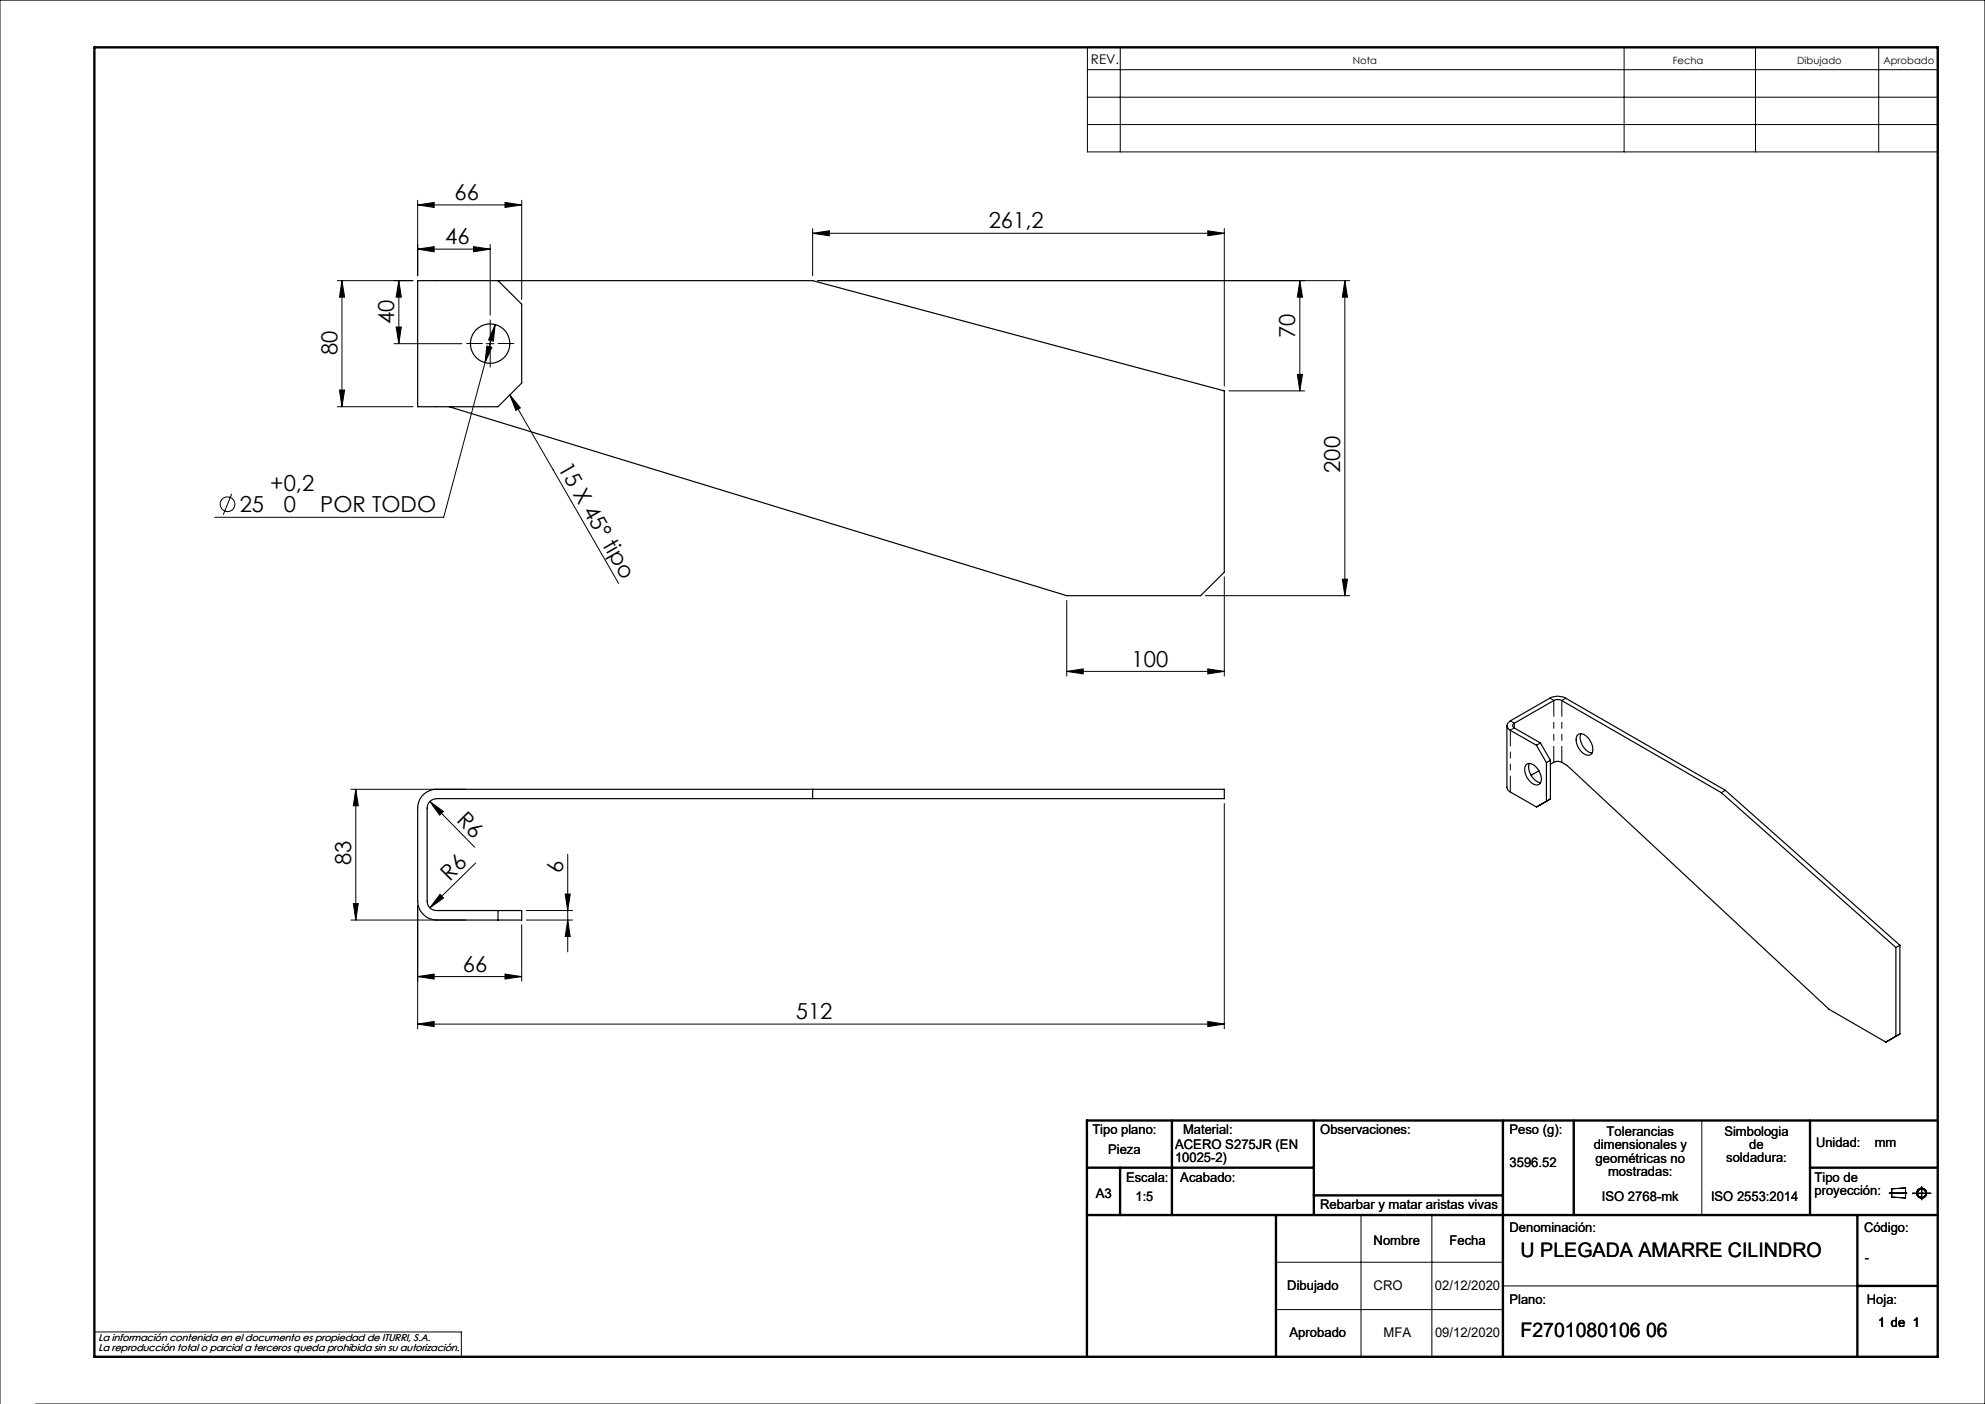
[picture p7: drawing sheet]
<svg xmlns="http://www.w3.org/2000/svg" width="420mm" height="297mm" viewBox="0 0 420 297" stroke-linecap="round" stroke-linejoin="round" font-family="sans-serif">
<g fill="none" stroke="#000" stroke-width=".21">
<path d="M230.1 10h179.9v22.1h-179.9zM230.1 14.7h179.9M237 10v22.1M343.6 10v22.1M371.4 10v22.1M397.5 10v22.1M230.1 20.6h179.9M230.1 26.3h179.9M71.4 59.4h16M72.4 59.4v26.6M72.4 59.4l.5 3.5h-1.1zM84.4 59.4l.5 3.5h-1.1z"/>
<path d="M84.4 59.4v13.3M88.4 43.4l3.5-.6v1.1zM88.4 52.7l3.5-.5v1.1zM88.4 42.4v15.9M88.4 43.4h22M88.4 52.7h15.3M100.2 52.2l3.5 .5-3.5 .6zM103.7 51.7v15M106.9 42.8l3.5 .6-3.5 .5zM110.4 42.4v21M171.9 49.4l3.6-.6v1.1zM171.9 48.4v9.9"/>
<path d="M171.9 49.4h87.1M255.6 48.8l3.4 .6-3.4 .5zM259 48.4v33.3M275 59.4l.6 3.5h-1.1zM275 59.4v23.3M284.6 59.4l.5 3.5h-1.1zM284.6 59.4v66.6M285.6 59.4h-112.6M83.4 72.7h14.3M83.8 69.2h1.1l-.5 3.5zM102.9 72.7h1.6M103 73.2l1.1 .3-1.5 3.2z"/>
<path d="M103.7 71.9v1.6M104.8 68.6l-10.9 40.8h-48.5M104.8 68.6l-.4 3.6-1-.3zM274.5 79.2h1.1l-.6 3.5zM71.4 86h16M71.8 82.5h1.1l-.5 3.5zM107.9 83.5l2.2 2.8-1 .5zM107.9 83.5l23 39.9M260 82.7h16M49 104.5l-1.8 4.4M225.7 127v16M255 126h30.6"/>
<path d="M259 122v21M284 122.5h1.1l-.5 3.5zM225.7 142l3.5-.5v1.1zM225.7 142h33.3M255.6 141.5l3.4 .5-3.4 .6zM74.3 167h24.2M75.3 167v27.6M75.3 167l.5 3.5h-1zM90.9 169.5l2.9 2.2-.8 .7zM90.9 169.5l9.5 9.7M259 170v47.6M74.3 194.6h24.2"/>
<path d="M74.8 191.1h1l-.5 3.5zM88.4 191.6v26M93.1 189.2l.7 .8-2.9 2zM100.6 182.6l-9.7 9.4M110.4 195.6v12M111.4 192.6h9.7M111.4 194.6h9.7M119.6 189.1h1l-.5 3.5zM120.1 194.6l.5 3.5h-1zM120.1 180.7v20.7M88.4 206.6l3.5-.5v1zM88.4 216.6l3.5-.5v1.1z"/>
<path d="M88.4 206.6h22M88.4 216.6h170.6M106.9 206.1l3.5 .5-3.5 .5zM255.6 216.1l3.4 .5-3.4 .6zM360.1 237v20M288 257v30M303 257v30M399.7 252.4h3.8M400.3 251.5l2.9-.2v2.1l-2.9-.2zM404.6 252.4h4M406.6 251v2.8M270 267h48"/>
<path d="M270 277h48M318 272h75M0 297v-297h420v297h-412.5M20 281.8h77.6v5.2"/>
<circle cx="48.2" cy="106.7" r="1.55"/>
<circle cx="406.6" cy="252.4" r=".86"/>
<circle cx="406.6" cy="252.4" r="1.07"/>
</g>
<g fill="none" stroke="#000" stroke-width=".5">
<path d="M20 10h390v277h-390zM248 237v20M278 237v20M318 237v50M333 237v20M383 237v20M410 237h-180v50M230 257h180M230 247h48M237 247v10M270 257v30M278 252.9h40"/>
<path d="M383 247h27M393 257v30M393 272h17"/>
</g>
<path d="M102.1 72.7h-3.4M103.7 71v-3.3M103.7 74.3v3.4M105.4 72.7h3.3" fill="none" stroke="#000" stroke-width=".21" stroke-dasharray="15.2 1.3 1.3 1.3"/>
<g fill="#000">
<path d="M107.9 83.5l2.2 2.8-1 .5zM90.9 169.5l2.9 2.2-.8 .7zM93.1 189.2l.7 .8-2.9 2z"/>
<path d="M106.9 42.8l3.5 .6-3.5 .5zM88.4 43.4l3.5-.6v1.1zM100.2 52.2l3.5 .5-3.5 .6zM88.4 52.7l3.5-.5v1.1z"/>
<path d="M255.6 48.8l3.4 .6-3.4 .5zM171.9 49.4l3.6-.6v1.1z"/>
<path d="M83.8 69.2h1.1l-.5 3.5zM84.4 59.4l.5 3.5h-1.1z"/>
<path d="M104.8 68.6l-1.4 3.3 1 .3zM103 73.2l-.4 3.5 1.5-3.2z"/>
<path d="M71.8 82.5h1.1l-.5 3.5zM72.4 59.4l.5 3.5h-1.1z"/>
<path d="M274.5 79.2h1.1l-.6 3.5zM275 59.4l.6 3.5h-1.1z"/>
<path d="M284 122.5h1.1l-.5 3.5zM284.6 59.4l.5 3.5h-1.1z"/>
<path d="M225.7 142l3.5-.5v1.1zM255.6 141.5l3.4 .5-3.4 .6z"/>
<path d="M75.3 167l.5 3.5h-1zM74.8 191.1h1l-.5 3.5z"/>
<path d="M119.6 189.1h1l-.5 3.5zM120.1 194.6l.5 3.5h-1z"/>
<path d="M88.4 206.6l3.5-.5v1zM106.9 206.1l3.5 .5-3.5 .5zM88.4 216.6l3.5-.5v1.1zM255.6 216.1l3.4 .5-3.4 .6z"/>
</g>
<g fill="none" stroke="#000" stroke-width=".25">
<path d="M105.4 59.4l5 4.9v16.7l-5 5h-17v-26.6h83.5l87.1 23.3v38.3l-5 5h-28.3l-130.7-40M318.8 153.5l.1 13.4 .6 .6 5.6 3.2M325.1 157.7l-5.6-3.2a1.06 1.06 0 0 1-.6-1 1.06 1.06 0 0 1 .6-1l8.4-4.8a3.6 3.6 0 0 1 3.4 0l33.8 19.5M325.1 157.7l2.1 3.6M325.9 157.2l-5.5-3.2a.52 .52 0 0 1-.4-.5 .52 .52 0 0 1 .4-.5l8.4-4.8a1.8 1.8 0 0 1 1.6 0l33.8 19.5M325.9 157.2l-.8 .5M325.9 157.2l2.1 3.6M333.9 155.4a1.66 1.66 0 0 1 2.2 .7 2.92 2.92 0 0 1 .6 3.4 1.53 1.53 0 0 1-2.1-.5 2.94 2.94 0 0 1-.7-3.6zM334.5 155.2a3.3 3.3 0 0 0 2.4 4.1M89.8 167.9a4.2 4.2 0 0 1 2.6-.9h166.6v1.9h-166.6a1.99 1.99 0 0 0-2 2.1v19.6a1.93 1.93 0 0 0 2 2h18v2h-18a4.1 4.1 0 0 1-4-4v-19.6a4 4 0 0 1 1.4-3.1zM171.9 167v1.9M322.9 161.8a1.49 1.49 0 0 1 2.1 .5 3.1 3.1 0 0 1 .9 3.4 1.32 1.32 0 0 1-2.1-.3 3.2 3.2 0 0 1-.9-3.6z"/>
<path d="M323.6 161.5a3.4 3.4 0 0 0 2.4 4.1M325.6 163.1l-1.6 .9M327.2 161.3v8.2l-2.1 1.2M328 161.7l.8-.4a1.8 1.8 0 0 1 1.6 0l1.2 .6 55.4 51.6 12 6.9 2.1-1.2v-18.8M328 160.8l-.8 .5M328 160.8v8.2l-2.9 1.7M364.2 167.7l36.9 32.7M365.1 167.2l-.9 .5M365.1 167.2l36.9 32.8M105.4 192.6v2M402 200l-.9 .4M402 200v18.7l-2.1 1.3"/>
<circle cx="103.7" cy="72.7" r="4.2"/>
</g>
<path d="M328.8 148.2v13M330.5 148.2v13M319.6 167.5v-13" fill="none" stroke="#000" stroke-width=".21" stroke-dasharray="6.3 1.3 1.3 1.3 1.3 1.3" stroke-dashoffset="3"/>
<path d="M319.6 152.5l.8 .5M320.4 154l-.8 .5M320.4 154v-1M328.8 148.2l-.9-.5M330.5 148.2l.8-.5" fill="none" stroke="#000" stroke-width=".21" stroke-dasharray="6.3 1.3 1.3 1.3 1.3 1.3"/>
<g font-size="4.7">
<text x="96.2" y="42.3">66</text>
<text x="94.2" y="51.7">46</text>
<text x="209.2" y="48.3">261,2</text>
<text x="83.4" y="68.6" transform="rotate(-90 83.4 68.6)">40</text>
<text x="274" y="71.5" transform="rotate(-90 274 71.5)">70</text>
<text x="71.4" y="75.1" transform="rotate(-90 71.4 75.1)">80</text>
<text x="117.9" y="98.9" transform="rotate(60 117.9 98.9)">15 X 45° tipo</text>
<text x="283.6" y="100" transform="rotate(-90 283.6 100)">200</text>
<text x="57.2" y="103.9">+0,2</text>
<text x="50.7" y="108.4">25</text>
<text x="60" y="108.4">0</text>
<text x="67.8" y="108.4">POR TODO</text>
<text x="239.4" y="141">100</text>
<text x="96.4" y="173.7" transform="rotate(45 96.4 173.7)">R6</text>
<text x="74.3" y="182.9" transform="rotate(-90 74.3 182.9)">83</text>
<text x="119.1" y="184.6" transform="rotate(-90 119.1 184.6)">6</text>
<text x="95.2" y="186.6" transform="rotate(-45 95.2 186.6)">R6</text>
<text x="98" y="205.6">66</text>
<text x="168.4" y="215.6">512</text>
</g>
<g font-size="4.2">
<text x="321.7" y="265.9">U PLEGADA AMARRE CILINDRO</text>
<text x="321.7" y="282.8">F2701080106 06</text>
</g>
<g font-size="2.8">
<text x="230.8" y="13.6">REV.</text>
<text x="231.1" y="239.9">Tipo plano:</text>
<text x="250.3" y="239.9">Material:</text>
<text x="279.3" y="239.9">Observaciones:</text>
<text x="319.4" y="239.9">Peso (g):</text>
<text x="234.5" y="244.1">Pieza</text>
<text x="248.6" y="243">ACERO S275JR (EN</text>
<text x="248.6" y="245.8">10025-2)</text>
<text x="337.2" y="243.1">dimensionales y</text>
<text x="337.6" y="246">geométricas no</text>
<text x="339.9" y="240.3">Tolerancias</text>
<text x="364.9" y="240.2">Simbologia</text>
<text x="365.3" y="245.9">soldadura:</text>
<text x="370.1" y="243">de</text>
<text x="384.2" y="242.7">Unidad:</text>
<text x="396.7" y="242.7">mm</text>
<text x="238.3" y="250">Escala:</text>
<text x="249.7" y="250">Acabado:</text>
<text x="319.4" y="246.9">3596.52</text>
<text x="340.2" y="248.8">mostradas:</text>
<text x="383.9" y="250">Tipo de</text>
<text x="231.9" y="253.4">A3</text>
<text x="240.3" y="254">1:5</text>
<text x="279.3" y="255.7">Rebarbar y matar aristas vivas</text>
<text x="338.9" y="254">ISO 2768-mk</text>
<text x="362" y="254">ISO 2553:2014</text>
<text x="383.9" y="252.8">proyección:</text>
<text x="290.6" y="263.3">Nombre</text>
<text x="306.7" y="263.3">Fecha</text>
<text x="319.4" y="260.6">Denominación:</text>
<text x="394.4" y="260.6">Código:</text>
<text x="394.6" y="266.9">-</text>
<text x="272.4" y="273">Dibujado</text>
<text x="290.6" y="273">CRO</text>
<text x="303.6" y="273">02/12/2020</text>
<text x="319.4" y="275.8">Plano:</text>
<text x="395" y="275.8">Hoja:</text>
<text x="397.4" y="280.6">1 de 1</text>
<text x="272.8" y="282.8">Aprobado</text>
<text x="292.7" y="282.8">MFA</text>
<text x="303.6" y="282.8">09/12/2020</text>
</g>
<g font-size="2.1">
<text x="286.2" y="13.6">Nota</text>
<text x="353.9" y="13.6">Fecha</text>
<text x="380.3" y="13.6">Dibujado</text>
<text x="398.5" y="13.6">Aprobado</text>
<text x="20.8" y="283.7">La información contenida en el documento es propiedad de ITURRI, S.A.</text>
<text x="20.8" y="285.7">La reproducción total o parcial a terceros queda prohibida sin su autorización.</text>
</g>
</svg>
